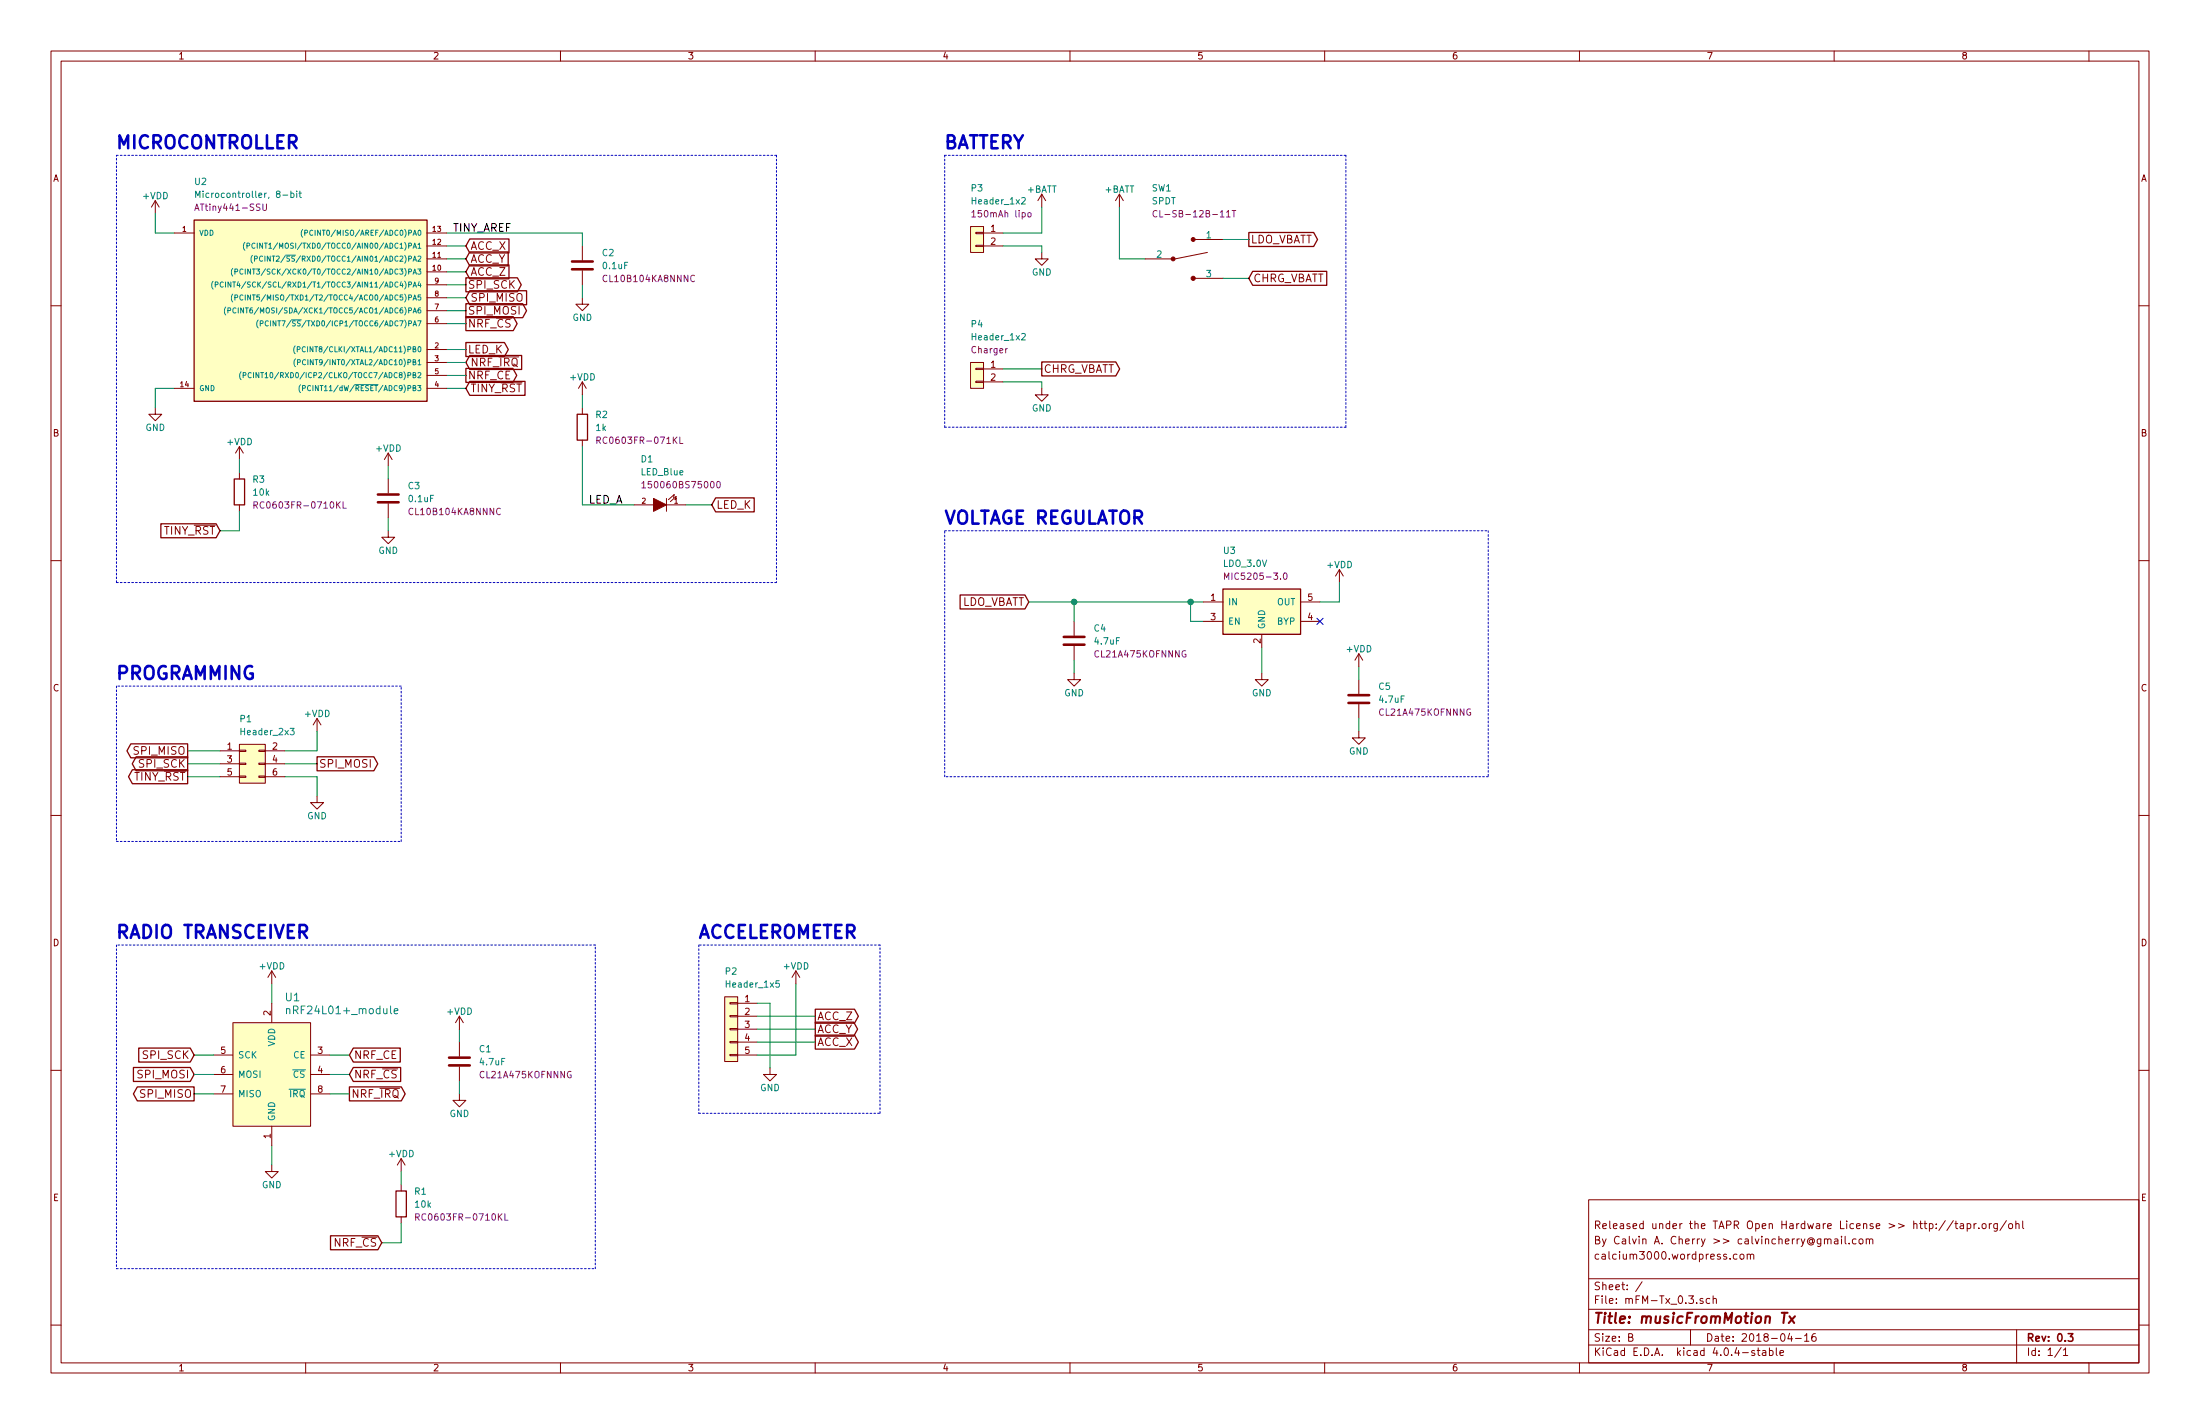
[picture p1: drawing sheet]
EESchema Schematic File Version 2
LIBS:mFM_comp
LIBS:power
LIBS:device
LIBS:transistors
LIBS:conn
LIBS:linear
LIBS:regul
LIBS:74xx
LIBS:cmos4000
LIBS:adc-dac
LIBS:memory
LIBS:xilinx
LIBS:microcontrollers
LIBS:dsp
LIBS:microchip
LIBS:analog_switches
LIBS:motorola
LIBS:texas
LIBS:intel
LIBS:audio
LIBS:interface
LIBS:digital-audio
LIBS:philips
LIBS:display
LIBS:cypress
LIBS:siliconi
LIBS:opto
LIBS:atmel
LIBS:contrib
LIBS:valves
EELAYER 25 0
EELAYER END
$Descr B 17000 11000
encoding utf-8
Sheet 1 1
Title "musicFromMotion Tx"
Date "2018-04-16"
Rev "0.3"
Comp ""
Comment1 "calcium3000.wordpress.com"
Comment2 "By Calvin A. Cherry >> calvincherry@gmail.com"
Comment3 "Released under the TAPR Open Hardware License >> http://tapr.org/ohl"
Comment4 ""
$EndDescr
$Comp
L Header_1x5 P2
U 1 1
P 5700 7950
F 0 "P2" H 5600 8400 50  0000 L CNN
F 1 "Header_1x5" H 5600 8300 50  0000 L CNN
F 2 "mFM:ADXL335_header" H 5650 7950 50  0001 C CNN
F 3 "" H 5650 7950 50  0000 C CNN
	1    5700 7950
	1    0    0    -1  
$EndComp
$Comp
L +VDD #PWR01
U 1 1
P 6150 7600
F 0 "#PWR01" H 6150 7450 50  0001 C CNN
F 1 "+VDD" H 6150 7740 50  0000 C CNN
F 2 "" H 6150 7600 50  0000 C CNN
F 3 "" H 6150 7600 50  0000 C CNN
	1    6150 7600
	1    0    0    -1  
$EndComp
$Comp
L GND #PWR02
U 1 1
P 5950 8250
F 0 "#PWR02" H 5950 8000 50  0001 C CNN
F 1 "GND" H 5950 8100 50  0000 C CNN
F 2 "" H 5950 8250 50  0000 C CNN
F 3 "" H 5950 8250 50  0000 C CNN
	1    5950 8250
	1    0    0    -1  
$EndComp
Wire Wire Line
	5850 8150 6150 8150
Wire Wire Line
	5950 7750 5950 8250
Wire Wire Line
	5850 7750 5950 7750
Wire Wire Line
	6150 8150 6150 7600
Text GLabel 6300 7850 2    60   Output ~ 0
ACC_Z
Text GLabel 6300 7950 2    60   Output ~ 0
ACC_Y
Text GLabel 6300 8050 2    60   Output ~ 0
ACC_X
Wire Wire Line
	6300 7850 5850 7850
Wire Wire Line
	5850 7950 6300 7950
Wire Wire Line
	6300 8050 5850 8050
$Comp
L +VDD #PWR03
U 1 1
P 2100 7600
F 0 "#PWR03" H 2100 7450 50  0001 C CNN
F 1 "+VDD" H 2100 7740 50  0000 C CNN
F 2 "" H 2100 7600 50  0000 C CNN
F 3 "" H 2100 7600 50  0000 C CNN
	1    2100 7600
	1    0    0    -1  
$EndComp
Wire Wire Line
	2100 7750 2100 7600
$Comp
L GND #PWR04
U 1 1
P 2100 9000
F 0 "#PWR04" H 2100 8750 50  0001 C CNN
F 1 "GND" H 2100 8850 50  0000 C CNN
F 2 "" H 2100 9000 50  0000 C CNN
F 3 "" H 2100 9000 50  0000 C CNN
	1    2100 9000
	1    0    0    -1  
$EndComp
Wire Wire Line
	2100 8850 2100 9000
Text GLabel 2700 8150 2    60   Input ~ 0
NRF_CE
Text GLabel 2700 8300 2    60   Input ~ 0
NRF_~CS~
Text GLabel 1500 8150 0    60   Input ~ 0
SPI_SCK
Text GLabel 1500 8300 0    60   Input ~ 0
SPI_MOSI
Text GLabel 1500 8450 0    60   Output ~ 0
SPI_MISO
Text GLabel 2700 8450 2    60   Output ~ 0
NRF_~IRQ~
$Comp
L Header_1x2 P3
U 1 1
P 7600 1850
F 0 "P3" H 7500 2250 50  0000 L CNN
F 1 "Header_1x2" H 7500 2150 50  0000 L CNN
F 2 "mFM:B2B-PH-K-S" H 7550 1850 50  0001 C CNN
F 3 "" H 7550 1850 50  0000 C CNN
F 4 "150mAh lipo" H 7500 2050 50  0000 L CNN "Description"
	1    7600 1850
	1    0    0    -1  
$EndComp
$Comp
L +BATT #PWR05
U 1 1
P 8050 1600
F 0 "#PWR05" H 8050 1450 50  0001 C CNN
F 1 "+BATT" H 8050 1740 50  0000 C CNN
F 2 "" H 8050 1600 50  0000 C CNN
F 3 "" H 8050 1600 50  0000 C CNN
	1    8050 1600
	1    0    0    -1  
$EndComp
Wire Wire Line
	7750 1800 8050 1800
Wire Wire Line
	8050 1800 8050 1600
$Comp
L GND #PWR06
U 1 1
P 8050 1950
F 0 "#PWR06" H 8050 1700 50  0001 C CNN
F 1 "GND" H 8050 1800 50  0000 C CNN
F 2 "" H 8050 1950 50  0000 C CNN
F 3 "" H 8050 1950 50  0000 C CNN
	1    8050 1950
	1    0    0    -1  
$EndComp
Wire Wire Line
	7750 1900 8050 1900
Wire Wire Line
	8050 1900 8050 1950
$Comp
L R R2
U 1 1
P 4500 3300
F 0 "R2" H 4600 3400 50  0000 L CNN
F 1 "1k" H 4600 3300 50  0000 L CNN
F 2 "Resistors_SMD:R_0603_HandSoldering" H 4430 3300 50  0001 C CNN
F 3 "" H 4500 3300 50  0000 C CNN
F 4 "RC0603FR-071KL" H 4600 3200 50  0000 L CNN "Part number"
	1    4500 3300
	1    0    0    -1  
$EndComp
Wire Wire Line
	4500 3050 4500 3150
$Comp
L LED D1
U 1 1
P 5100 3900
F 0 "D1" H 5250 3550 50  0000 R CNN
F 1 "LED_Blue" H 5250 3650 50  0000 R CNN
F 2 "LEDs:LED_0603_HandSoldering" H 5100 3900 50  0001 C CNN
F 3 "" H 5100 3900 50  0000 C CNN
F 4 "150060BS75000" H 5250 3750 50  0000 R CNN "Part number"
	1    5100 3900
	-1   0    0    1   
$EndComp
Wire Wire Line
	4500 3450 4500 3900
Text GLabel 5500 3900 2    60   Input ~ 0
LED_K
Text GLabel 3600 2700 2    60   Output ~ 0
LED_K
Text GLabel 3600 2900 2    60   Output ~ 0
NRF_CE
Text GLabel 3600 2500 2    60   Output ~ 0
NRF_~CS~
Text GLabel 3600 2200 2    60   Output ~ 0
SPI_SCK
Text GLabel 3600 2400 2    60   Output ~ 0
SPI_MOSI
Text GLabel 3600 2300 2    60   Input ~ 0
SPI_MISO
Text GLabel 3600 2800 2    60   Input ~ 0
NRF_~IRQ~
Text GLabel 3600 1900 2    60   Input ~ 0
ACC_X
Text GLabel 3600 2000 2    60   Input ~ 0
ACC_Y
Text GLabel 3600 2100 2    60   Input ~ 0
ACC_Z
Text GLabel 1450 6000 0    60   Output ~ 0
TINY_~RST~
Wire Wire Line
	1700 6000 1450 6000
Text GLabel 3600 3000 2    60   Input ~ 0
TINY_~RST~
$Comp
L SPDT SW1
U 1 1
P 9150 2000
F 0 "SW1" H 8900 2550 50  0000 L CNN
F 1 "SPDT" H 8900 2450 50  0000 L CNN
F 2 "mFM:CL-SB-12B-11T" H 9100 2150 50  0001 C CNN
F 3 "" H 9100 2150 50  0000 C CNN
F 4 "CL-SB-12B-11T" H 8900 2350 50  0000 L CNN "Part number"
	1    9150 2000
	1    0    0    -1  
$EndComp
$Comp
L +BATT #PWR07
U 1 1
P 8650 1600
F 0 "#PWR07" H 8650 1450 50  0001 C CNN
F 1 "+BATT" H 8650 1740 50  0000 C CNN
F 2 "" H 8650 1600 50  0000 C CNN
F 3 "" H 8650 1600 50  0000 C CNN
	1    8650 1600
	1    0    0    -1  
$EndComp
Wire Wire Line
	8850 2000 8650 2000
Wire Wire Line
	8650 2000 8650 1600
Text GLabel 9650 1850 2    60   Output ~ 0
LDO_VBATT
Text GLabel 7950 4650 0    60   Input ~ 0
LDO_VBATT
Wire Wire Line
	7950 4650 8300 4650
Wire Wire Line
	8300 4650 9200 4650
Wire Wire Line
	9200 4650 9300 4650
Wire Wire Line
	9200 4800 9300 4800
Wire Wire Line
	9200 4800 9200 4650
Connection ~ 9200 4650
$Comp
L C C4
U 1 1
P 8300 4950
F 0 "C4" H 8450 5050 50  0000 L CNN
F 1 "4.7uF" H 8450 4950 50  0000 L CNN
F 2 "Capacitors_SMD:C_0805_HandSoldering" H 8338 4800 50  0001 C CNN
F 3 "" H 8300 4950 50  0000 C CNN
F 4 "CL21A475KOFNNNG" H 8450 4850 50  0000 L CNN "Part number"
	1    8300 4950
	1    0    0    -1  
$EndComp
Wire Wire Line
	8300 4800 8300 4650
Connection ~ 8300 4650
$Comp
L GND #PWR08
U 1 1
P 9750 5200
F 0 "#PWR08" H 9750 4950 50  0001 C CNN
F 1 "GND" H 9750 5050 50  0000 C CNN
F 2 "" H 9750 5200 50  0000 C CNN
F 3 "" H 9750 5200 50  0000 C CNN
	1    9750 5200
	1    0    0    -1  
$EndComp
Wire Wire Line
	9750 5000 9750 5200
$Comp
L GND #PWR09
U 1 1
P 8300 5200
F 0 "#PWR09" H 8300 4950 50  0001 C CNN
F 1 "GND" H 8300 5050 50  0000 C CNN
F 2 "" H 8300 5200 50  0000 C CNN
F 3 "" H 8300 5200 50  0000 C CNN
	1    8300 5200
	1    0    0    -1  
$EndComp
Wire Wire Line
	8300 5100 8300 5200
Wire Wire Line
	9450 1850 9650 1850
$Comp
L +VDD #PWR010
U 1 1
P 10350 4500
F 0 "#PWR010" H 10350 4350 50  0001 C CNN
F 1 "+VDD" H 10350 4640 50  0000 C CNN
F 2 "" H 10350 4500 50  0000 C CNN
F 3 "" H 10350 4500 50  0000 C CNN
	1    10350 4500
	1    0    0    -1  
$EndComp
Wire Wire Line
	10200 4650 10350 4650
Wire Wire Line
	10350 4650 10350 4500
$Comp
L GND #PWR011
U 1 1
P 10500 5650
F 0 "#PWR011" H 10500 5400 50  0001 C CNN
F 1 "GND" H 10500 5500 50  0000 C CNN
F 2 "" H 10500 5650 50  0000 C CNN
F 3 "" H 10500 5650 50  0000 C CNN
	1    10500 5650
	1    0    0    -1  
$EndComp
$Comp
L C C5
U 1 1
P 10500 5400
F 0 "C5" H 10650 5500 50  0000 L CNN
F 1 "4.7uF" H 10650 5400 50  0000 L CNN
F 2 "Capacitors_SMD:C_0805_HandSoldering" H 10538 5250 50  0001 C CNN
F 3 "" H 10500 5400 50  0000 C CNN
F 4 "CL21A475KOFNNNG" H 10650 5300 50  0000 L CNN "Part number"
	1    10500 5400
	1    0    0    -1  
$EndComp
Wire Wire Line
	10500 5550 10500 5650
Wire Wire Line
	10500 5150 10500 5250
$Comp
L +VDD #PWR012
U 1 1
P 10500 5150
F 0 "#PWR012" H 10500 5000 50  0001 C CNN
F 1 "+VDD" H 10500 5290 50  0000 C CNN
F 2 "" H 10500 5150 50  0000 C CNN
F 3 "" H 10500 5150 50  0000 C CNN
	1    10500 5150
	1    0    0    -1  
$EndComp
$Comp
L GND #PWR013
U 1 1
P 3000 4100
F 0 "#PWR013" H 3000 3850 50  0001 C CNN
F 1 "GND" H 3000 3950 50  0000 C CNN
F 2 "" H 3000 4100 50  0000 C CNN
F 3 "" H 3000 4100 50  0000 C CNN
	1    3000 4100
	1    0    0    -1  
$EndComp
$Comp
L C C3
U 1 1
P 3000 3850
F 0 "C3" H 3150 3950 50  0000 L CNN
F 1 "0.1uF" H 3150 3850 50  0000 L CNN
F 2 "Capacitors_SMD:C_0603_HandSoldering" H 3038 3700 50  0001 C CNN
F 3 "" H 3000 3850 50  0000 C CNN
F 4 "CL10B104KA8NNNC" H 3150 3750 50  0000 L CNN "Part number"
	1    3000 3850
	1    0    0    -1  
$EndComp
Wire Wire Line
	3000 4000 3000 4100
Wire Wire Line
	3000 3600 3000 3700
$Comp
L +VDD #PWR014
U 1 1
P 3000 3600
F 0 "#PWR014" H 3000 3450 50  0001 C CNN
F 1 "+VDD" H 3000 3740 50  0000 C CNN
F 2 "" H 3000 3600 50  0000 C CNN
F 3 "" H 3000 3600 50  0000 C CNN
	1    3000 3600
	1    0    0    -1  
$EndComp
$Comp
L GND #PWR015
U 1 1
P 3550 8450
F 0 "#PWR015" H 3550 8200 50  0001 C CNN
F 1 "GND" H 3550 8300 50  0000 C CNN
F 2 "" H 3550 8450 50  0000 C CNN
F 3 "" H 3550 8450 50  0000 C CNN
	1    3550 8450
	1    0    0    -1  
$EndComp
$Comp
L C C1
U 1 1
P 3550 8200
F 0 "C1" H 3700 8300 50  0000 L CNN
F 1 "4.7uF" H 3700 8200 50  0000 L CNN
F 2 "Capacitors_SMD:C_0805_HandSoldering" H 3588 8050 50  0001 C CNN
F 3 "" H 3550 8200 50  0000 C CNN
F 4 "CL21A475KOFNNNG" H 3700 8100 50  0000 L CNN "Part number"
	1    3550 8200
	1    0    0    -1  
$EndComp
Wire Wire Line
	3550 8350 3550 8450
Wire Wire Line
	3550 7950 3550 8050
$Comp
L +VDD #PWR016
U 1 1
P 3550 7950
F 0 "#PWR016" H 3550 7800 50  0001 C CNN
F 1 "+VDD" H 3550 8090 50  0000 C CNN
F 2 "" H 3550 7950 50  0000 C CNN
F 3 "" H 3550 7950 50  0000 C CNN
	1    3550 7950
	1    0    0    -1  
$EndComp
$Comp
L +VDD #PWR017
U 1 1
P 1200 1650
F 0 "#PWR017" H 1200 1500 50  0001 C CNN
F 1 "+VDD" H 1200 1790 50  0000 C CNN
F 2 "" H 1200 1650 50  0000 C CNN
F 3 "" H 1200 1650 50  0000 C CNN
	1    1200 1650
	1    0    0    -1  
$EndComp
Wire Wire Line
	1200 1650 1200 1800
Wire Wire Line
	1200 1800 1350 1800
$Comp
L GND #PWR018
U 1 1
P 4500 2300
F 0 "#PWR018" H 4500 2050 50  0001 C CNN
F 1 "GND" H 4500 2150 50  0000 C CNN
F 2 "" H 4500 2300 50  0000 C CNN
F 3 "" H 4500 2300 50  0000 C CNN
	1    4500 2300
	1    0    0    -1  
$EndComp
$Comp
L C C2
U 1 1
P 4500 2050
F 0 "C2" H 4650 2150 50  0000 L CNN
F 1 "0.1uF" H 4650 2050 50  0000 L CNN
F 2 "Capacitors_SMD:C_0603_HandSoldering" H 4538 1900 50  0001 C CNN
F 3 "" H 4500 2050 50  0000 C CNN
F 4 "CL10B104KA8NNNC" H 4650 1950 50  0000 L CNN "Part number"
	1    4500 2050
	1    0    0    -1  
$EndComp
Wire Wire Line
	4500 2200 4500 2300
Wire Wire Line
	3450 1800 4500 1800
Wire Wire Line
	4500 1800 4500 1900
$Comp
L GND #PWR019
U 1 1
P 1200 3150
F 0 "#PWR019" H 1200 2900 50  0001 C CNN
F 1 "GND" H 1200 3000 50  0000 C CNN
F 2 "" H 1200 3150 50  0000 C CNN
F 3 "" H 1200 3150 50  0000 C CNN
	1    1200 3150
	1    0    0    -1  
$EndComp
Wire Wire Line
	1200 3000 1200 3150
Wire Wire Line
	1350 3000 1200 3000
Wire Wire Line
	3600 3000 3450 3000
Wire Wire Line
	3600 2200 3450 2200
Wire Wire Line
	3450 2300 3600 2300
Wire Wire Line
	3600 2400 3450 2400
Wire Wire Line
	3600 1900 3450 1900
Wire Wire Line
	3450 2000 3600 2000
Wire Wire Line
	3600 2100 3450 2100
Wire Wire Line
	3450 2800 3600 2800
Wire Wire Line
	3600 2700 3450 2700
Wire Wire Line
	3450 2500 3600 2500
Wire Wire Line
	3450 2900 3600 2900
Text Notes 900  5250 0    100  ~ 20
PROGRAMMING
Text Notes 900  7250 0    100  ~ 20
RADIO TRANSCEIVER
Text Notes 7300 1150 0    100  ~ 20
BATTERY
Text Notes 900  1150 0    100  ~ 20
MICROCONTROLLER
Text Notes 5400 7250 0    100  ~ 20
ACCELEROMETER
Text Notes 7300 4050 0    100  ~ 20
VOLTAGE REGULATOR
Text Label 3500 1800 0    60   ~ 0
TINY_AREF
$Comp
L +VDD #PWR020
U 1 1
P 4500 3050
F 0 "#PWR020" H 4500 2900 50  0001 C CNN
F 1 "+VDD" H 4500 3190 50  0000 C CNN
F 2 "" H 4500 3050 50  0000 C CNN
F 3 "" H 4500 3050 50  0000 C CNN
	1    4500 3050
	1    0    0    -1  
$EndComp
Wire Wire Line
	4500 3900 4900 3900
Wire Wire Line
	5300 3900 5500 3900
$Comp
L Header_1x2 P4
U 1 1
P 7600 2900
F 0 "P4" H 7500 3300 50  0000 L CNN
F 1 "Header_1x2" H 7500 3200 50  0000 L CNN
F 2 "mFM:B2B-PH-K-S" H 7550 2900 50  0001 C CNN
F 3 "" H 7550 2900 50  0000 C CNN
F 4 "Charger" H 7500 3100 50  0000 L CNN "Description"
	1    7600 2900
	1    0    0    -1  
$EndComp
Wire Wire Line
	7750 2850 8050 2850
$Comp
L GND #PWR021
U 1 1
P 8050 3000
F 0 "#PWR021" H 8050 2750 50  0001 C CNN
F 1 "GND" H 8050 2850 50  0000 C CNN
F 2 "" H 8050 3000 50  0000 C CNN
F 3 "" H 8050 3000 50  0000 C CNN
	1    8050 3000
	1    0    0    -1  
$EndComp
Wire Wire Line
	7750 2950 8050 2950
Wire Wire Line
	8050 2950 8050 3000
Text GLabel 9650 2150 2    60   Input ~ 0
CHRG_VBATT
Wire Wire Line
	9650 2150 9450 2150
Text GLabel 8050 2850 2    60   Output ~ 0
CHRG_VBATT
Text Label 4550 3900 0    60   ~ 0
LED_A
$Comp
L Header_2x3 P1
U 1 1
P 1950 5900
F 0 "P1" H 1850 6250 50  0000 L CNN
F 1 "Header_2x3" H 1850 6150 50  0000 L CNN
F 2 "mFM:Socket_Strip_Straight_2x03_Pitch2.54mm_SMD" H 1950 5900 50  0001 C CNN
F 3 "" H 1950 4700 50  0000 C CNN
	1    1950 5900
	1    0    0    -1  
$EndComp
Text GLabel 1450 5800 0    60   Output ~ 0
SPI_MISO
Wire Wire Line
	1450 5800 1700 5800
Text GLabel 1450 5900 0    60   Output ~ 0
SPI_SCK
Wire Wire Line
	1450 5900 1700 5900
Wire Wire Line
	2200 6000 2450 6000
Wire Wire Line
	2450 5800 2200 5800
Text GLabel 2450 5900 2    60   Output ~ 0
SPI_MOSI
Wire Wire Line
	2450 5900 2200 5900
$Comp
L +VDD #PWR022
U 1 1
P 2450 5650
F 0 "#PWR022" H 2450 5500 50  0001 C CNN
F 1 "+VDD" H 2450 5790 50  0000 C CNN
F 2 "" H 2450 5650 50  0000 C CNN
F 3 "" H 2450 5650 50  0000 C CNN
	1    2450 5650
	1    0    0    -1  
$EndComp
Wire Wire Line
	2450 5800 2450 5650
$Comp
L GND #PWR023
U 1 1
P 2450 6150
F 0 "#PWR023" H 2450 5900 50  0001 C CNN
F 1 "GND" H 2450 6000 50  0000 C CNN
F 2 "" H 2450 6150 50  0000 C CNN
F 3 "" H 2450 6150 50  0000 C CNN
	1    2450 6150
	1    0    0    -1  
$EndComp
Wire Wire Line
	2450 6000 2450 6150
$Comp
L MIC5205-3.3 U3
U 1 1
P 9750 4700
F 0 "U3" H 9450 5150 50  0000 L CNN
F 1 "LDO_3.0V" H 9450 5050 50  0000 L CNN
F 2 "TO_SOT_Packages_SMD:SOT-23-5_HandSoldering" H 9750 4800 50  0001 C CIN
F 3 "" H 9750 4700 50  0000 C CNN
F 4 "MIC5205-3.0" H 9450 4950 50  0000 L CNN "Part number"
	1    9750 4700
	1    0    0    -1  
$EndComp
NoConn ~ 10200 4800
$Comp
L ATtiny441-SSU U2
U 1 1
P 2400 2400
F 0 "U2" H 1500 3400 50  0000 L CNN
F 1 "Microcontroller, 8-bit" H 1500 3300 50  0000 L CNN
F 2 "Housings_SOIC:SOIC-14_3.9x8.7mm_Pitch1.27mm" H 2400 2200 50  0001 C CIN
F 3 "" H 2400 2400 50  0000 C CNN
F 4 "ATtiny441-SSU" H 1500 3200 50  0000 L CNN "Part number"
	1    2400 2400
	1    0    0    -1  
$EndComp
$Comp
L nRF24L01+_module U1
U 1 1
P 2100 8300
F 0 "U1" H 2200 8900 60  0000 L CNN
F 1 "nRF24L01+_module" H 2200 8800 60  0000 L CNN
F 2 "mFM:nRF24L01p_mini_header" H 2100 8300 60  0001 C CNN
F 3 "" H 2100 8300 60  0001 C CNN
	1    2100 8300
	1    0    0    -1  
$EndComp
Wire Wire Line
	1500 8450 1650 8450
Wire Wire Line
	1650 8300 1500 8300
Wire Wire Line
	1500 8150 1650 8150
Wire Wire Line
	2550 8150 2700 8150
Wire Wire Line
	2700 8300 2550 8300
Wire Wire Line
	2550 8450 2700 8450
$Comp
L R R3
U 1 1
P 1850 3800
F 0 "R3" H 1950 3900 50  0000 L CNN
F 1 "10k" H 1950 3800 50  0000 L CNN
F 2 "Resistors_SMD:R_0603_HandSoldering" H 1780 3800 50  0001 C CNN
F 3 "" H 1850 3800 50  0000 C CNN
F 4 "RC0603FR-0710KL" H 1950 3700 50  0000 L CNN "Part number"
	1    1850 3800
	1    0    0    -1  
$EndComp
Text GLabel 1700 4100 0    60   Input ~ 0
TINY_~RST~
Wire Wire Line
	1850 3950 1850 4100
Wire Wire Line
	1850 4100 1700 4100
$Comp
L +VDD #PWR024
U 1 1
P 1850 3550
F 0 "#PWR024" H 1850 3400 50  0001 C CNN
F 1 "+VDD" H 1850 3690 50  0000 C CNN
F 2 "" H 1850 3550 50  0000 C CNN
F 3 "" H 1850 3550 50  0000 C CNN
	1    1850 3550
	1    0    0    -1  
$EndComp
Wire Wire Line
	1850 3650 1850 3550
$Comp
L R R1
U 1 1
P 3100 9300
F 0 "R1" H 3200 9400 50  0000 L CNN
F 1 "10k" H 3200 9300 50  0000 L CNN
F 2 "Resistors_SMD:R_0603_HandSoldering" H 3030 9300 50  0001 C CNN
F 3 "" H 3100 9300 50  0000 C CNN
F 4 "RC0603FR-0710KL" H 3200 9200 50  0000 L CNN "Part number"
	1    3100 9300
	1    0    0    -1  
$EndComp
Wire Wire Line
	3100 9450 3100 9600
Wire Wire Line
	3100 9600 2950 9600
$Comp
L +VDD #PWR025
U 1 1
P 3100 9050
F 0 "#PWR025" H 3100 8900 50  0001 C CNN
F 1 "+VDD" H 3100 9190 50  0000 C CNN
F 2 "" H 3100 9050 50  0000 C CNN
F 3 "" H 3100 9050 50  0000 C CNN
	1    3100 9050
	1    0    0    -1  
$EndComp
Wire Wire Line
	3100 9150 3100 9050
Text GLabel 2950 9600 0    60   Input ~ 0
NRF_~CS~
Wire Notes Line
	7300 4100 11500 4100
Wire Notes Line
	11500 4100 11500 6000
Wire Notes Line
	11500 6000 7300 6000
Wire Notes Line
	7300 6000 7300 4100
Wire Notes Line
	5400 7300 5400 8600
Wire Notes Line
	5400 8600 6800 8600
Wire Notes Line
	6800 8600 6800 7300
Wire Notes Line
	6800 7300 5400 7300
Wire Notes Line
	900  5300 900  6500
Wire Notes Line
	900  6500 3100 6500
Wire Notes Line
	3100 6500 3100 5300
Wire Notes Line
	3100 5300 900  5300
Wire Notes Line
	900  7300 900  9800
Wire Notes Line
	900  9800 4600 9800
Wire Notes Line
	4600 9800 4600 7300
Wire Notes Line
	4600 7300 900  7300
Wire Notes Line
	7300 1200 7300 3300
Wire Notes Line
	7300 3300 10400 3300
Wire Notes Line
	10400 3300 10400 1200
Wire Notes Line
	10400 1200 7300 1200
Wire Notes Line
	900  1200 6000 1200
Wire Notes Line
	6000 1200 6000 4500
Wire Notes Line
	6000 4500 900  4500
Wire Notes Line
	900  4500 900  1200
$EndSCHEMATC
